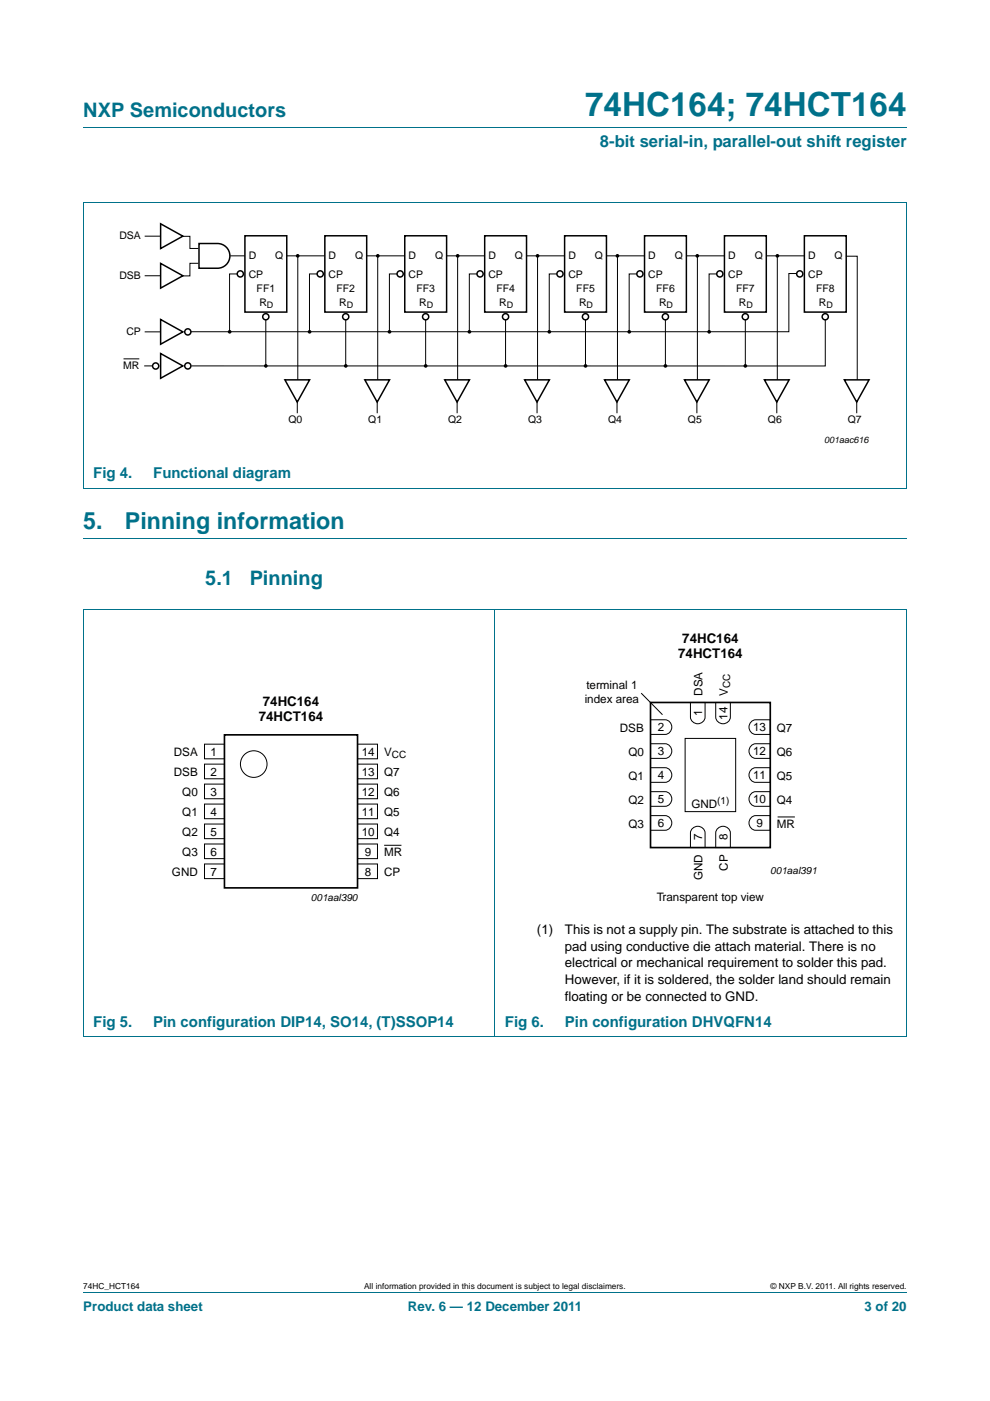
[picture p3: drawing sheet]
<svg xmlns="http://www.w3.org/2000/svg" width="210mm" height="297mm" viewBox="0 0 210 297" stroke-linecap="round" stroke-linejoin="round" font-family="sans-serif">
<path d="M17.7 27h174.6M17.6 42.9h174.7M17.7 42.9v60.6h174.6v-60.6M17.7 114.1h174.6M17.6 129.3h174.7M17.7 129.3v90.4M105 129.2v90.6M192.3 129.3v90.4M17.6 219.8h174.7M17.7 273.9h174.6" fill="none" stroke="#00718a" stroke-width=".21"/>
<g fill="none" stroke="#000" stroke-width=".32">
<path d="M34.1 55.8l4.7 2.7-4.7 2.6zM34.1 47.5l4.7 2.6-4.7 2.6zM42.2 51.6h3.9a2.62 2.62 0 0 1 2.7 2.7 2.62 2.62 0 0 1-2.7 2.6h-3.9zM51.9 50h8.9v16.2h-8.9zM68.9 50h8.9v16.2h-8.9zM85.9 50h8.8v16.2h-8.8zM102.8 50h8.9v16.2h-8.9zM119.8 50h8.8v16.2h-8.8zM136.7 50h8.9v16.2h-8.9zM153.7 50h8.8v16.2h-8.8zM170.6 50h8.9v16.2h-8.9zM34.1 75l4.7 2.6-4.7 2.6z"/>
<path d="M34.1 67.7l4.7 2.7-4.7 2.6zM60.4 80.5h5.3l-2.7 4.8zM77.4 80.5h5.2l-2.6 4.8zM94.3 80.5h5.3l-2.6 4.8zM111.3 80.5h5.2l-2.6 4.8zM128.2 80.5h5.3l-2.6 4.8zM145.2 80.5h5.2l-2.6 4.8zM162.1 80.5h5.3l-2.6 4.8zM179.1 80.5h5.2l-2.6 4.8z"/>
<circle cx="51" cy="58.1" r=".66"/>
<circle cx="67.9" cy="58.1" r=".66"/>
<circle cx="84.9" cy="58.1" r=".66"/>
<circle cx="101.8" cy="58.1" r=".66"/>
<circle cx="118.8" cy="58.1" r=".66"/>
<circle cx="135.7" cy="58.1" r=".66"/>
<circle cx="152.7" cy="58.1" r=".66"/>
<circle cx="169.6" cy="58.1" r=".66"/>
<circle cx="33" cy="77.6" r=".66"/>
<circle cx="39.8" cy="70.4" r=".66"/>
<circle cx="39.8" cy="77.6" r=".66"/>
<circle cx="56.4" cy="67.2" r=".66"/>
<circle cx="73.3" cy="67.2" r=".66"/>
<circle cx="90.3" cy="67.2" r=".66"/>
<circle cx="107.2" cy="67.2" r=".66"/>
<circle cx="124.2" cy="67.2" r=".66"/>
<circle cx="141.1" cy="67.2" r=".66"/>
<circle cx="158.1" cy="67.2" r=".66"/>
<circle cx="175" cy="67.2" r=".66"/>
</g>
<g fill="none" stroke="#000" stroke-width=".21">
<path d="M30.7 58.5h3.4M30.7 50.1h3.4M38.8 50.1h1.5v2.6h1.8M42.1 55.8h-1.8v2.7h-1.6M48.8 54.2h3.1M50.3 58.1h-1.6v12.2M60.9 54.2h8M63.2 54.3v26.2M67.3 58.1h-1.7v12.2M77.8 54.2h8.1M80.1 54.3v26.2M84.2 58.1h-1.6v12.2"/>
<path d="M94.8 54.2h8M97.1 54.3v26.2M101.2 58.1h-1.7v12.2M111.7 54.2h8.1M114 54.3v26.2M118.1 58.1h-1.6v12.2M128.6 54.2h8.1M131 54.3v26.2M135.1 58.1h-1.7v12.2M145.6 54.2h8.1M147.9 54.3v26.2M152 58.1h-1.6v12.2"/>
<path d="M162.5 54.2h8.1M164.9 54.2v26.3M168.9 58h-1.6v12.3h-126.8M179.4 54.3h2.4v26.2M26.2 76.1h3.3M30.6 77.6h1.7M30.7 70.4h3.4M56.4 67.8v9.7M73.3 67.8v9.7M90.3 67.8v9.7M107.2 67.8v9.7M124.2 67.8v9.7"/>
<path d="M141.1 67.8v9.7M158.1 67.8v9.7M175 67.7v9.9h-134.4M63.1 85.2v2.4M80 85.2v2.4M97 85.2v2.4M113.9 85.2v2.4M130.9 85.2v2.4M147.8 85.2v2.4M164.8 85.2v2.4M181.7 85.2v2.4M43.4 157.8h4.2v3.1h-4.2z"/>
<path d="M75.8 157.8h4.3v3.1h-4.3zM136 147l4.5 4.5M138 157.7h3.1a1.56 1.56 0 0 1 1.4 1.5 1.56 1.56 0 0 1-1.4 1.6h-3.1zM138 152.6h3.1a1.56 1.56 0 0 1 1.4 1.6 1.56 1.56 0 0 1-1.4 1.5h-3.1zM145.3 156.6h10.7v15.5h-10.7zM146.4 148.9h3.1v3.1a1.56 1.56 0 0 1-1.5 1.5 1.56 1.56 0 0 1-1.6-1.5zM151.8 148.9h3.1v3.1a1.56 1.56 0 0 1-1.5 1.5 1.56 1.56 0 0 1-1.6-1.5zM159.4 158l.9-.3h3.1v3.1h-3.1a1.57 1.57 0 0 1-1.4-1.1 1.57 1.57 0 0 1 .5-1.7zM159.4 152.9l.9-.3h3.1v3.1h-3.1a1.57 1.57 0 0 1-1.4-1.1 1.57 1.57 0 0 1 .5-1.7zM43.4 162h4.2v3.1h-4.2zM43.4 166.2h4.2v3.1h-4.2zM43.4 170.5h4.2v3.1h-4.2z"/>
<path d="M43.4 174.7h4.2v3.1h-4.2zM43.4 178.9h4.2v3.2h-4.2zM75.8 174.7h4.3v3.1h-4.3zM75.8 178.9h4.3v3.1h-4.3zM75.8 166.2h4.3v3.1h-4.3zM75.8 170.5h4.3v3.1h-4.3zM75.8 162h4.3v3.1h-4.3zM81.5 179.2h3.6M138 172.9h3.1a1.56 1.56 0 0 1 1.4 1.6 1.56 1.56 0 0 1-1.4 1.5h-3.1zM138 167.8h3.1a1.56 1.56 0 0 1 1.4 1.6 1.56 1.56 0 0 1-1.4 1.6h-3.1zM138 162.8h3.1a1.56 1.56 0 0 1 1.4 1.5 1.56 1.56 0 0 1-1.4 1.6h-3.1zM146.8 175.8a1.57 1.57 0 0 1 1.6-.5 1.57 1.57 0 0 1 1.1 1.3v3.1h-3.1v-3.1z"/>
<path d="M152.1 175.8a1.57 1.57 0 0 1 1.7-.5 1.57 1.57 0 0 1 1.1 1.3v3.1h-3.1v-3.1zM159.4 173.2l.9-.3h3.1v3.1h-3.1a1.57 1.57 0 0 1-1.4-1.1 1.57 1.57 0 0 1 .5-1.7zM159.4 168.2l.9-.4h3.1v3.2h-3.1a1.57 1.57 0 0 1-1.4-1.2 1.57 1.57 0 0 1 .5-1.6zM159.4 163.1l.9-.3h3.1v3.1h-3.1a1.57 1.57 0 0 1-1.4-1.1 1.57 1.57 0 0 1 .5-1.7zM164.9 173.2h3.7M43.4 183.2h4.2v3.1h-4.2zM75.8 183.2h4.3v3.1h-4.3z"/>
<circle cx="53.8" cy="162" r="2.82"/>
</g>
<g fill="#000">
<circle cx="63.1" cy="54.2" r=".39"/>
<circle cx="80.1" cy="54.2" r=".39"/>
<circle cx="97.1" cy="54.2" r=".39"/>
<circle cx="114" cy="54.2" r=".39"/>
<circle cx="131" cy="54.2" r=".39"/>
<circle cx="147.9" cy="54.2" r=".39"/>
<circle cx="164.9" cy="54.2" r=".39"/>
<circle cx="48.7" cy="70.3" r=".39"/>
<circle cx="56.4" cy="77.6" r=".39"/>
<circle cx="65.7" cy="70.3" r=".39"/>
<circle cx="73.3" cy="77.6" r=".39"/>
<circle cx="82.6" cy="70.3" r=".39"/>
<circle cx="90.3" cy="77.6" r=".39"/>
<circle cx="99.6" cy="70.3" r=".39"/>
<circle cx="107.2" cy="77.6" r=".39"/>
<circle cx="116.5" cy="70.3" r=".39"/>
<circle cx="124.2" cy="77.6" r=".39"/>
<circle cx="133.5" cy="70.3" r=".39"/>
<circle cx="141.1" cy="77.6" r=".39"/>
<circle cx="150.4" cy="70.3" r=".39"/>
<circle cx="158.1" cy="77.6" r=".39"/>
</g>
<path d="M47.6 155.8h28.2v32.4h-28.2zM138 148.9h25.4v30.8h-25.4z" fill="none" stroke="#000" stroke-width=".35"/>
<text font-size="7" fill="#00718a" x="124.1" y="24.6">74HC164; 74HCT164</text>
<g font-size="4.9" fill="#00718a">
<text x="17.7" y="112.1">5.</text>
<text x="26.5" y="112.1">Pinning information</text>
</g>
<g font-size="4.2" fill="#00718a">
<text x="17.7" y="24.9">NXP Semiconductors</text>
<text x="43.5" y="124">5.1</text>
<text x="53" y="124">Pinning</text>
</g>
<text font-size="3.5" fill="#00718a" x="127.3" y="31.1">8-bit serial-in, parallel-out shift register</text>
<g font-size="3.2" fill="#00718a">
<text x="19.8" y="101.4">Fig 4.</text>
<text x="32.5" y="101.4">Functional diagram</text>
<text x="19.8" y="217.7">Fig 5.</text>
<text x="32.5" y="217.7">Pin configuration DIP14, SO14, (T)SSOP14</text>
<text x="107.1" y="217.7">Fig 6.</text>
<text x="119.8" y="217.7">Pin configuration DHVQFN14</text>
</g>
<g font-size="2.8">
<text x="144.7" y="136.2">74HC164</text>
<text x="143.9" y="139.6">74HCT164</text>
<text x="55.8" y="149.6">74HC164</text>
<text x="54.9" y="152.9">74HCT164</text>
<text x="113.9" y="198">(1)</text>
<text x="119.8" y="201.5">pad using conductive die attach material. There is no</text>
<text x="119.8" y="198">This is not a supply pin. The substrate is attached to this</text>
<text x="119.8" y="205.1">electrical or mechanical requirement to solder this pad.</text>
<text x="119.8" y="208.6">However, if it is soldered, the solder land should remain</text>
<text x="119.8" y="212.1">floating or be connected to GND.</text>
</g>
<g font-size="2.8" fill="#00718a">
<text x="17.7" y="277.9">Product data sheet</text>
<text x="86.5" y="277.9">Rev. 6 — 12 December 2011</text>
<text x="183.4" y="277.9">3 of 20</text>
</g>
<g font-size="2.5">
<text x="124" y="149.1">index area</text>
<text x="124.4" y="146.1">terminal 1</text>
<text x="149" y="147.5" transform="rotate(-90 149 147.5)">DSA</text>
<text x="154.3" y="147.5" transform="rotate(-90 154.3 147.5)">V</text>
<text x="131.5" y="155.1">DSB</text>
<text x="139.5" y="155.1">2</text>
<text x="148.9" y="151.9" transform="rotate(-90 148.9 151.9)">1</text>
<text x="154.3" y="152.6" transform="rotate(-90 154.3 152.6)">14</text>
<text x="159.7" y="155.1">13</text>
<text x="164.8" y="155.1">Q7</text>
<text x="36.9" y="160.3">DSA</text>
<text x="44.7" y="160.2">1</text>
<text x="76.7" y="160.2">14</text>
<text x="81.5" y="160.3">V</text>
<text x="133.3" y="160.2">Q0</text>
<text x="139.5" y="160.2">3</text>
<text x="159.7" y="160.2">12</text>
<text x="164.8" y="160.2">Q6</text>
<text x="36.9" y="164.6">DSB</text>
<text x="44.7" y="164.5">2</text>
<text x="76.7" y="164.5">13</text>
<text x="81.5" y="164.6">Q7</text>
<text x="133.3" y="165.3">Q1</text>
<text x="139.5" y="165.2">4</text>
<text x="159.7" y="165.2">11</text>
<text x="164.8" y="165.3">Q5</text>
<text x="38.7" y="168.8">Q0</text>
<text x="38.7" y="173">Q1</text>
<text x="44.7" y="168.7">3</text>
<text x="44.7" y="172.9">4</text>
<text x="76.7" y="168.7">12</text>
<text x="76.7" y="172.9">11</text>
<text x="81.5" y="168.8">Q6</text>
<text x="81.5" y="173">Q5</text>
<text x="133.3" y="170.4">Q2</text>
<text x="139.5" y="170.3">5</text>
<text x="146.6" y="171.2">GND</text>
<text x="159.7" y="170.3">10</text>
<text x="164.8" y="170.4">Q4</text>
<text x="38.7" y="177.2">Q2</text>
<text x="44.7" y="177.2">5</text>
<text x="76.7" y="177.2">10</text>
<text x="81.5" y="177.2">Q4</text>
<text x="133.3" y="175.5">Q3</text>
<text x="139.5" y="175.4">6</text>
<text x="148.9" y="178.1" transform="rotate(-90 148.9 178.1)">7</text>
<text x="154.3" y="178.1" transform="rotate(-90 154.3 178.1)">8</text>
<text x="160.4" y="175.4">9</text>
<text x="164.8" y="175.5">MR</text>
<text x="36.5" y="185.7">GND</text>
<text x="38.7" y="181.5">Q3</text>
<text x="44.7" y="181.4">6</text>
<text x="44.7" y="185.6">7</text>
<text x="77.4" y="185.7">8</text>
<text x="77.4" y="181.5">9</text>
<text x="81.5" y="181.5">MR</text>
<text x="81.5" y="185.7">CP</text>
<text x="154.3" y="184.6" transform="rotate(-90 154.3 184.6)">CP</text>
<text x="139.3" y="191">Transparent top view</text>
<text x="149" y="186.7" transform="rotate(-90 149 186.7)">GND</text>
</g>
<g font-size="2.2">
<text x="25.3" y="50.6">DSA</text>
<text x="25.3" y="59.2">DSB</text>
<text x="52.7" y="55">D</text>
<text x="52.7" y="58.9">CP</text>
<text x="58.4" y="55">Q</text>
<text x="69.7" y="55">D</text>
<text x="69.7" y="58.9">CP</text>
<text x="75.3" y="55">Q</text>
<text x="86.6" y="55">D</text>
<text x="86.6" y="58.9">CP</text>
<text x="92.3" y="55">Q</text>
<text x="103.6" y="55">D</text>
<text x="103.6" y="58.9">CP</text>
<text x="109.2" y="55">Q</text>
<text x="120.5" y="55">D</text>
<text x="120.5" y="58.9">CP</text>
<text x="126.2" y="55">Q</text>
<text x="137.5" y="55">D</text>
<text x="137.5" y="58.9">CP</text>
<text x="143.1" y="55">Q</text>
<text x="154.5" y="55">D</text>
<text x="154.5" y="58.9">CP</text>
<text x="160.1" y="55">Q</text>
<text x="171.4" y="55">D</text>
<text x="171.4" y="58.9">CP</text>
<text x="177" y="55">Q</text>
<text x="54.4" y="61.9">FF1</text>
<text x="55" y="64.8">R</text>
<text x="71.4" y="61.9">FF2</text>
<text x="72" y="64.8">R</text>
<text x="88.3" y="61.9">FF3</text>
<text x="88.9" y="64.8">R</text>
<text x="105.3" y="61.9">FF4</text>
<text x="105.9" y="64.8">R</text>
<text x="122.2" y="61.9">FF5</text>
<text x="122.8" y="64.8">R</text>
<text x="139.2" y="61.9">FF6</text>
<text x="139.8" y="64.8">R</text>
<text x="156.1" y="61.9">FF7</text>
<text x="156.7" y="64.8">R</text>
<text x="173.1" y="61.9">FF8</text>
<text x="173.7" y="64.8">R</text>
<text x="26.8" y="71.1">CP</text>
<text x="26.1" y="78.3">MR</text>
<text x="61.2" y="89.7">Q0</text>
<text x="78.1" y="89.7">Q1</text>
<text x="95.1" y="89.7">Q2</text>
<text x="112" y="89.7">Q3</text>
<text x="129" y="89.7">Q4</text>
<text x="145.9" y="89.7">Q5</text>
<text x="162.9" y="89.7">Q6</text>
<text x="179.8" y="89.7">Q7</text>
</g>
<g font-size="2.1">
<text x="154.8" y="145.9" transform="rotate(-90 154.8 145.9)">CC</text>
<text x="83.1" y="160.8">CC</text>
<text x="152.1" y="170.5">(1)</text>
<text x="163.4" y="185.3">001aal391</text>
<text x="65.9" y="191.1">001aal390</text>
</g>
<g font-size="1.9">
<text x="56.6" y="65.2">D</text>
<text x="73.6" y="65.2">D</text>
<text x="90.5" y="65.2">D</text>
<text x="107.5" y="65.2">D</text>
<text x="124.4" y="65.2">D</text>
<text x="141.4" y="65.2">D</text>
<text x="158.3" y="65.2">D</text>
<text x="175.3" y="65.2">D</text>
<text x="174.8" y="94">001aac616</text>
</g>
<g font-size="1.8">
<text x="17.7" y="273.3">74HC_HCT164</text>
<text x="77.2" y="273.3">All information provided in this document is subject to legal disclaimers.</text>
<text x="163.4" y="273.3">© NXP B.V. 2011. All rights reserved.</text>
</g>
</svg>
